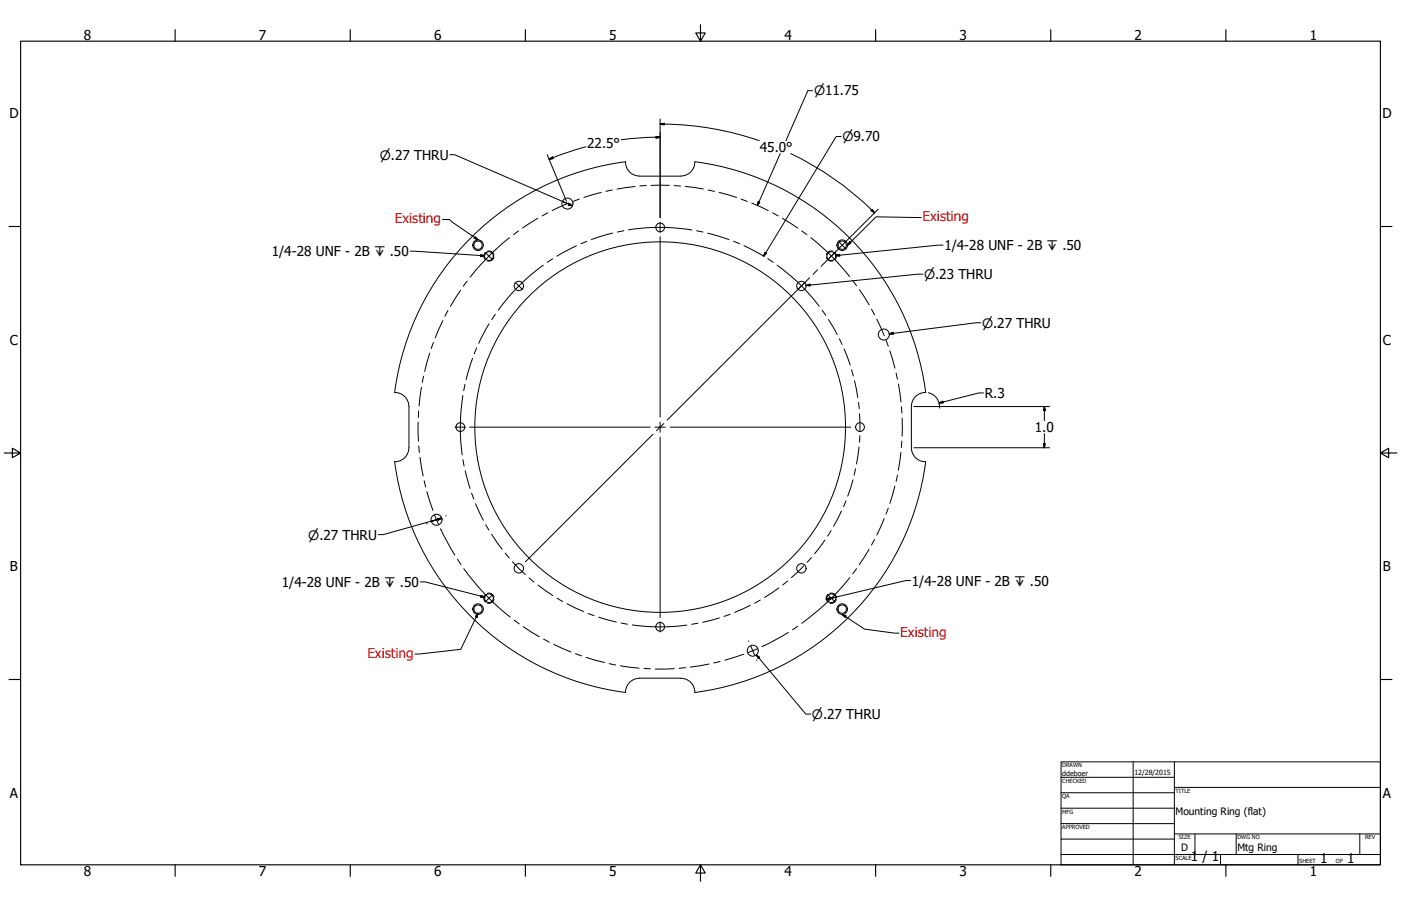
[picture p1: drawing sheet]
<svg xmlns="http://www.w3.org/2000/svg" width="864mm" height="559mm" viewBox="0 0 864 559" stroke-linecap="round" stroke-linejoin="round" font-family="sans-serif">
<!-- layer: Visible (ANSI) -->
<g fill="none" stroke="#000" stroke-width=".62">
<path d="M394 418h26M394 418a9 9 0 0 0-8 9 165 165 0 0 1-143-142 9 9 0 0 0 9-9v-25a9 9 0 0 0-9-9 165 165 0 0 1 143-142 9 9 0 0 0 8 9h26a9 9 0 0 0 8-9 165 165 0 0 1 143 142 9 9 0 0 0-9 9v25a9 9 0 0 0 9 9 165 165 0 0 1-143 142 9 9 0 0 0-8-9"/>
<circle cx="350" cy="126" r="3"/>
<circle cx="295" cy="151" r="2.6"/>
<circle cx="295" cy="151" r="3"/>
<circle cx="301" cy="158" r="2.7"/>
<circle cx="407" cy="140" r="2.7"/>
<circle cx="512" cy="158" r="2.7"/>
<circle cx="519" cy="151" r="2.6"/>
<circle cx="519" cy="151" r="3"/>
<circle cx="320" cy="176" r="2.9"/>
<circle cx="494" cy="176" r="2.9"/>
<circle cx="545" cy="206" r="3"/>
<circle cx="284" cy="263" r="2.7"/>
<circle cx="407" cy="263" r="114"/>
<circle cx="530" cy="263" r="2.7"/>
<circle cx="269" cy="321" r="3"/>
<circle cx="320" cy="351" r="2.9"/>
<circle cx="494" cy="351" r="2.9"/>
<circle cx="295" cy="376" r="2.6"/>
<circle cx="295" cy="376" r="3"/>
<circle cx="301" cy="369" r="2.7"/>
<circle cx="512" cy="369" r="2.7"/>
<circle cx="519" cy="376" r="2.6"/>
<circle cx="519" cy="376" r="3"/>
<circle cx="407" cy="387" r="2.7"/>
<circle cx="464" cy="401" r="3"/>
</g>
<!-- layer: Hidden Narrow (ANSI) -->
<path d="M299 156a3 3 0 0 0 0 4M300 155h1a3 3 0 0 1 3 2M304 159a3 3 0 0 1-4 2M509 159a3 3 0 0 0 4 2M513 155a3 3 0 0 0-4 2M515 156a3 3 0 0 1 0 4M299 367a3 3 0 0 0 0 4M300 366h1a3 3 0 0 1 3 2M304 370a3 3 0 0 1-4 2M510 367a3 3 0 0 0 0 4M511 366h1a3 3 0 0 1 3 2M515 370a3 3 0 0 1-4 2" fill="none" stroke="#000" stroke-width=".62"/>
<!-- layer: Border (ANSI) -->
<g fill="none" stroke="#000" stroke-width=".7">
<path d="M108 18v7M216 18v7M324 18v7M432 15v10l-3-5h6l-3 5M540 18v7M648 18v7M756 18v7M13 25h838v508h-838zM6 140h7M851 140h7M3 279h10l-5-3v6l5-3M851 279l5 3v-6l-5 3h10"/>
<path d="M6 419h7M851 419h7M108 533v8M216 533v8M324 533v8M432 533l3 5h-6l3-5v11M540 533v8M648 533v8M756 533v8"/>
</g>
<!-- layer: Title (ANSI) -->
<g fill="none" stroke="#000" stroke-width=".62">
<path d="M654 470h197v63h-197zM654 479h70M698 470v63M724 470v63M654 489h70M654 498h70M724 486h127M654 508h70M654 518h70M724 514h127M737 514v13M762 514v13"/>
<path d="M838 514v13M654 527h197M752 527v6M800 527v6"/>
</g>
<!-- layer: Symbol (ANSI) -->
<g fill="none" stroke="#000" stroke-width=".62">
<path d="M277 95h3l71 31-4-2M273 135h4l18 13M351 126l2 1M351 125l2 2-3-1zM568 134h-28l-18 17M253 155l46 3M293 146l2 2-3-1zM296 157l3 1h-3zM515 158l3-1v1zM524 149l1 1-3 1zM581 151l-66 7M497 176l2-1v1z"/>
<path d="M569 169l-72 7M605 199l-57 7M548 206l3-1v1zM270 320h2l-2 1zM272 320h-2M266 322l4-2-34 10h-3M259 359h3l37 9M561 358h-3l-46 11 4-1M295 378l-1 3-1-1zM295 378l-11 22-28 3M296 367l3 1h-3zM509 370l3-1v1z"/>
<path d="M512 369l-3 1M519 379l3 1-1 1zM519 379l14 9 21 3M466 404l2 2h-1zM466 404l31 36h3"/>
</g>
<g fill="#000" stroke="#000" stroke-width=".62">
<path d="M350 126l3 1zM351 125l2 2-3-1zM292 147l3 1zM293 146l2 2-3-1zM296 158h3zM296 157l3 1h-3zM515 158l3-1zM515 158l3-1v1zM524 149l-2 2zM524 149l1 1-3 1zM497 176l2-1zM497 176l2-1v1z"/>
<path d="M548 206l3-1zM548 206l3-1v1zM270 321l2-1zM270 320h2l-2 1zM296 368h3zM296 367l3 1h-3zM509 370l3-1zM509 370l3-1v1zM519 379l3 1zM519 379l3 1-1 1zM295 378l-1 3zM295 378l-1 3-1-1z"/>
<path d="M466 404l2 2zM466 404l2 2h-1z"/>
</g>
<!-- layer: Center Mark (ANSI) -->
<g fill="none" stroke="#000" stroke-width=".62">
<path d="M407 137v6M299 156l5 4M407 146v111M515 156l-5 4M517 149l4 4M318 174l4 5M496 174l-4 5M281 263h6M289 263h112M404 263h6M407 260v7M407 270v111"/>
<path d="M413 263h111M272 319l-6 3M275 318h.1M263 323h.1M304 367l-5 4M510 367l5 4M407 383v7M462 395v1M463 398l2 6M466 407h1"/>
</g>
<!-- layer: Centerline (ANSI) -->
<g fill="none" stroke="#000" stroke-width=".62">
<path d="M371 119l-11 3M377 117l-3 1M391 115l-11 2M398 114l-4 1M401 114h12M416 114l3 1M423 115l11 2M436 117l4 1M443 119l11 3M332 135l-10 6M338 131l-4 2M351 125l-11 5"/>
<path d="M357 123l-4 1M457 123l4 1M463 125l11 5M476 131l4 2M482 135l10 6M301 158l-4 4M314 147l-13 11M320 142l-3 3M341 160l-4 2M355 152l-12 6M362 149l-4 1M378 144l-13 4"/>
<path d="M384 142l-3 1M387 142l20-2 19 2M429 142l4 1M436 144l13 4M452 149l4 1M459 152l12 6M473 160l4 2M494 142l3 3M500 147l12 11 12 13M523 147l-17 17M284 179l-6 10M288 173l-2 4"/>
<path d="M297 162l-7 9M335 164l-15 12-13 15M479 164l14 11 12 14M499 171l-88 88M504 166l-3 3M526 173l2 3M530 179l6 9M273 198l-5 10M276 192l-2 3M301 200l-6 12M305 194l-2 3M507 191l2 4"/>
<path d="M511 197l5 9M537 191l2 3M540 197l5 10M265 218l-3 11M267 211l-1 4M294 215l-2 3M517 209l2 4M520 215l4 10M546 210l2 4M549 216l3 11M260 239l-2 11M261 232l-1 4"/>
<path d="M287 237l-1 4M291 221l-4 13M525 228l1 4M527 235l2 10M552 230l1 4M554 237l1 11M258 253v4M285 244l-1 19 1 18M529 248l1 4M530 255v11M556 251v4M556 258v11"/>
<path d="M258 260v12M258 275l1 4M403 268l-79 79M409 261l-4 5M529 276l-1 10M530 269v4M555 279l-1 11M556 272v4M259 282l2 12M261 297l1 3M285 284l1 3M287 290l3 11"/>
<path d="M526 296l-3 10M527 289l-1 4M552 300l-3 11M553 293l-1 4M263 303l4 12M268 318l2 5M291 304l1 4M293 311l5 10M519 315l-5 10M521 309l-1 4M545 320l-5 10M548 313l-2 4"/>
<path d="M272 326v1M272 327l8 15M299 324l2 3M303 330l7 9M508 333l-6 9M512 327l-2 4M536 339l-6 9M539 333l-2 3M282 345l2 3M286 351l13 16 15 14M311 341l3 3M316 346l8 8"/>
<path d="M326 356l3 3M486 358l-4 3M495 349l-7 7M500 344l-2 3M524 356l-14 16-16 12M528 351l-2 3M332 361l9 6M343 369l4 2M349 372l11 5M362 378l4 2M450 379l-4 1M463 373l-10 5"/>
<path d="M469 370l-4 2M480 363l-9 6M317 382l3 3M323 387l9 6M335 394l4 2M341 397l11 5M369 381l11 3M383 384l4 1M390 385l16 2 17-1M430 384l-4 1M443 381l-10 3M486 390l-16 9"/>
<path d="M492 386l-4 2M355 403l3 2M361 405l12 4M376 409l3 1M382 411l12 1M397 412l4 1M416 412l-12 1M423 412h-4M437 410l-11 1M444 408l-4 1M458 404l-11 3M458 404h.1"/>
<path d="M467 400l-6 3"/>
</g>
<!-- layer: Dimension (ANSI) -->
<g fill="none" stroke="#000" stroke-width=".62">
<path d="M501 56h-3l-14 31M407 77l2-1v1zM407 77a187 187 0 0 1 61 10M407 73v61M337 95l12 29M339 98l2-1v1zM361 91l-12 3-10 4M404 84l3 1h-3zM407 85h-12l-12 1M481 95l-14 32M487 95a187 187 0 0 1 52 36M518 84h-3l-44 74"/>
<path d="M467 124l1 1-1 2zM537 130l1-1 1 2zM541 129l-18 18M472 156l-1 2zM563 251h84M572 242a9 9 0 0 1 7 10M579 249l2-1zM606 242h-3l-24 7M644 251v2h-1zM644 251v8M563 276h84M643 274h1v2z"/>
<path d="M644 267v9"/>
</g>
<g fill="#000" stroke="#000" stroke-width=".62">
<path d="M407 77l2-1zM407 77l2-1v1zM339 98l2-1zM339 98l2-1v1zM404 85h3zM404 84l3 1h-3zM467 124v3zM467 124l1 1-1 2zM537 130l2 1zM537 130l1-1 1 2zM472 156l-1 2zM579 249l2-1z"/>
<path d="M644 251v2zM644 251v2h-1zM643 274l1 2zM643 274h1v2z"/>
</g>
<g font-size="8.4">
<text x="52" y="24">8</text>
<text x="160" y="24">7</text>
<text x="268" y="24">6</text>
<text x="376" y="24">5</text>
<text x="483" y="24">4</text>
<text x="591" y="24">3</text>
<text x="699" y="24">2</text>
<text x="807" y="24">1</text>
<text x="6" y="73">D</text>
<text x="852" y="73">D</text>
<text x="362" y="91">22.5°</text>
<text x="468" y="94">45.0°</text>
<text x="582" y="154">1/4-28 UNF - 2B ↧ .50</text>
<text x="168" y="158">1/4-28 UNF - 2B ↧ .50</text>
<text x="6" y="213">C</text>
<text x="852" y="213">C</text>
<text x="607" y="245">R.3</text>
<text x="638" y="267">1.0</text>
<text x="6" y="352">B</text>
<text x="852" y="352">B</text>
<text x="174" y="362">1/4-28 UNF - 2B ↧ .50</text>
<text x="562" y="361">1/4-28 UNF - 2B ↧ .50</text>
<text x="6" y="492">A</text>
<text x="852" y="492">A</text>
<text x="734" y="531">1 / 1</text>
<text x="814" y="533">1</text>
<text x="830" y="533">1</text>
<text x="52" y="541">8</text>
<text x="160" y="541">7</text>
<text x="268" y="541">6</text>
<text x="376" y="541">5</text>
<text x="483" y="541">4</text>
<text x="591" y="541">3</text>
<text x="699" y="541">2</text>
<text x="807" y="541">1</text>
</g>
<g font-size="8.4" fill="#f00">
<text x="243" y="138">Existing</text>
<text x="569" y="136">Existing</text>
<text x="555" y="393">Existing</text>
<text x="226" y="406">Existing</text>
</g>
<g font-size="8">
<text x="502" y="59">⌀11.75</text>
<text x="519" y="87">⌀9.70</text>
<text x="234" y="98">⌀.27 THRU</text>
<text x="570" y="172">⌀.23 THRU</text>
<text x="605" y="202">⌀.27 THRU</text>
<text x="190" y="333">⌀.27 THRU</text>
<text x="501" y="443">⌀.27 THRU</text>
</g>
<g font-size="6.3">
<text x="725" y="503">Mounting Ring (flat)</text>
<text x="728" y="525">D</text>
<text x="763" y="525">Mtg Ring</text>
</g>
<g font-size="4.4">
<text x="655" y="479">ddeboer</text>
<text x="699" y="478">12/28/2015</text>
</g>
<g font-size="3.5">
<text x="655" y="473">DRAWN</text>
<text x="655" y="483">CHECKED</text>
<text x="725" y="489">TITLE</text>
<text x="655" y="492">QA</text>
<text x="655" y="502">MFG</text>
<text x="655" y="511">APPROVED</text>
<text x="727" y="518">SIZE</text>
<text x="763" y="518">DWG NO</text>
<text x="841" y="518">REV</text>
<text x="725" y="530">SCALE</text>
<text x="801" y="533">SHEET</text>
<text x="824" y="533">OF</text>
</g>
</svg>
